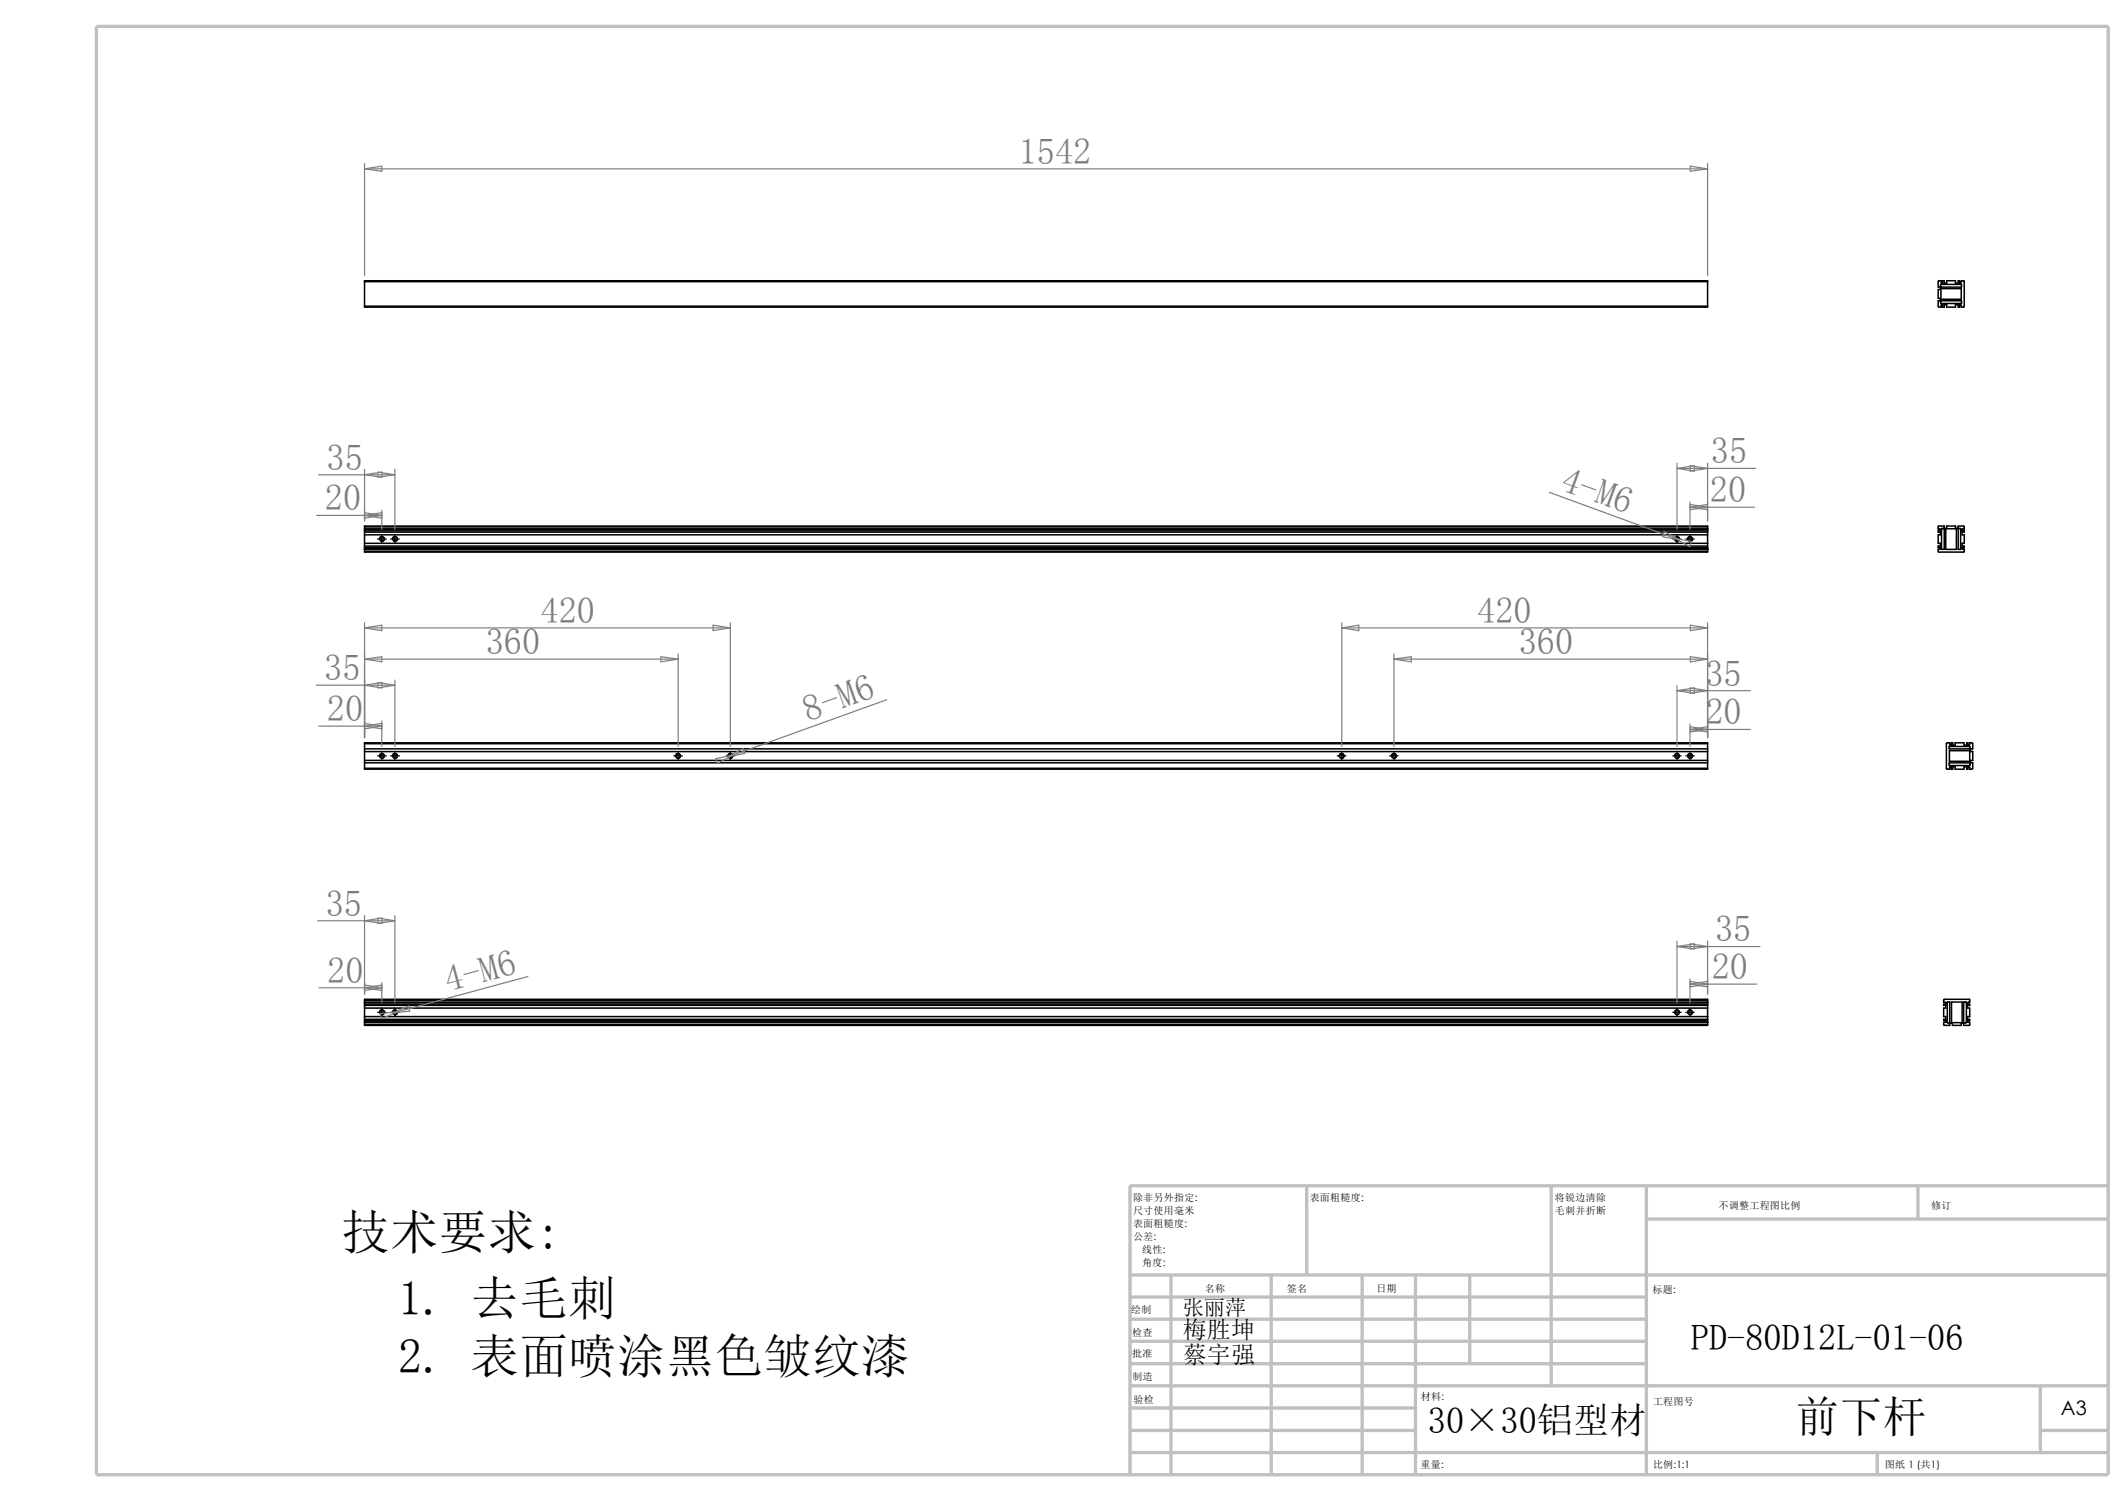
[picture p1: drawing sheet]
<svg xmlns="http://www.w3.org/2000/svg" width="297mm" height="210mm" viewBox="0 0 297 210" stroke-linecap="round" stroke-linejoin="round" font-family="sans-serif">
<g fill="none" stroke="#c0c0c0" stroke-width=".47">
<path d="M13.5 3.7h281v202.2h-281zM157.9 178h136.6M163.6 178v27.9M177.6 178v27.9M182.5 165.6v12.4M190.3 178v27.9M197.7 178v27.9M205.3 178v12.4M216.7 165.6v27.9M230 165.6v40.3M230 170.2h64.5M267.9 165.6v4.6"/>
<path d="M294.5 165.6h-136.6v40.3M157.9 190.4h72.1M157.9 187.3h72.1M157.9 184.2h72.1M157.9 181.1h72.1M157.9 199.7h39.8M157.9 196.6h39.8M157.9 193.5h136.6M285 199.7h9.5M285 193.5v9.3M157.9 202.8h136.6M262.3 202.8v3.1"/>
</g>
<g fill="none" stroke="#000" stroke-width=".21">
<path d="M50.9 39.3v-.1h187.6v.1M50.9 39.3h187.6M50.9 39.3v3.5M238.5 39.3v3.5M271.1 39.8l2.9-.1v.3l-2.8 .1-.1-.1zM271.2 39.4v.2h.2v-.4h.2v.3h.3v-.3h1.3v.3h.4v-.3h.1v.4h.2l.1-.4 .4 .1v3.5l-.4 .1-.1-.4h-.2v.4h-.1v-.4h-.4v.4h-1.3v-.4h-.3v.4h-.2v-.4h-.2v.2M271.2 39.4v-.2h-.4v.9h.3v.3h-.3v1.3h.3v.3h-.3v.8l.4 .1v-.2M271.2 39.4h.1M50.9 42.8v.1h187.6v-.1M50.9 42.8h187.6M271.1 42h2.9v.4h-2.9zM271.1 40.3h2.9v1.5h-2.9z"/>
<path d="M271.2 42.7h.1M50.9 73.6v-.2h187.6v.2M50.9 77v.1h187.6v-.1M50.9 73.9h.1M50.9 76.6v.1M50.9 73.6v.3M50.9 73.9v2.7M50.9 76.7v.3M50.9 73.6h187.6M50.9 73.9h187.7M50.9 74.3h187.6M50.9 74.1h187.6"/>
<path d="M50.9 74.7h187.6M50.9 75.9h187.6M50.9 76.2h187.6M50.9 76.4h187.6M50.9 77h187.6M50.9 76.7h187.7M50.9 73.9h187.6M50.9 76.6h187.6M238.5 73.6v.3M238.5 76.6v.4M238.5 73.9v2.7M270.9 73.9h.2v.2h-.3v.2h.3v.4h-.3v1.2h.3v.3h-.3v.2h.3v.2l-.2 .1"/>
<path d="M271 73.9h-.2v-.5h.8v.3h.3v-.3h1.3v.3h.4v-.3h.8v.1v.4h-.4v.2h.4v.2h-.3v.4h.3v1.2h-.3v.3h.3v.2h-.4v.2l.4 .1v.4h-3.6v-.4h.2M271.2 73.8h.4v2.9h-.4zM271.8 73.8h1.5v2.9h-1.5zM273.6 73.8h.3v2.9h-.3zM50.9 103.8v-.1h187.6v.1M50.9 107.3v.1h187.6v-.1M50.9 103.8v3.5M50.9 103.8h187.6M50.9 104.6h187.6M50.9 104.9h187.6M50.9 106.2h187.6M50.9 106.5h187.6"/>
<path d="M50.9 107.3h187.6M238.5 103.8v3.5M272.3 106.6l2.9-.1v.4h-2.9zM272.3 104.2h2.9v.4h-2.9zM272.3 104.8h2.9v1.5h-2.9zM272.4 103.9v.2h.2v-.4h.2v.4h.3v-.4h1.3v.4h.3v-.4h.2v.4h.2l.1-.4h.3l.1 .1v.8h-.3v.3h.3v1.3h-.3v.3h.3l-.1 .9h-.3l-.1-.4h-.2v.4h-.2v-.3h-.3v.3h-1.3v-.3h-.3v.3h-.2v-.4h-.2v.2M272.4 103.9v-.2h-.4l-.1 .1v3.5l.1 .1h.4v-.2M272.4 107.2h.1M272.4 103.9h.1M50.9 139.7v-.2h187.6v.2M50.9 140h.1M50.9 139.7v.3"/>
<path d="M50.9 140v2.7M50.9 139.7h187.6M50.9 140h187.7M50.9 140h187.6M238.5 139.7v.3M238.5 140v2.7M271.7 140h.2v.2h-.4v.2h.3v.4h-.3v1.1h.3v.4h-.3v.2h.4v.2h-.2M271.8 140h-.3l.1-.5 3.6 .1v.4h-.4v.2h.4v.2h-.3v.4h.3v1.1h-.3v.4h.3v.2h-.4v.2h.4l-.1 .5h-.8v-.3h-.3v.3h-1.2v-.3h-.4v.3h-.8l-.1-.5h.3M272 139.9h.4l-.1 2.9h-.3zM272.6 139.9h1.5v2.9h-1.5zM274.3 139.9h.4v2.9h-.1h-.3zM50.9 143v.2h187.6v-.2"/>
<path d="M50.9 142.7h.1M50.9 142.7v.3M50.9 140.2h187.6M50.9 140.4h187.6M50.9 140.8h187.6M50.9 141.9h187.6M50.9 142.3h187.6M50.9 142.5h187.6M50.9 142.7h187.7M50.9 143h187.6M50.9 142.7h187.6M238.5 142.7v.3"/>
<circle cx="53.4" cy="75.3" r=".3"/>
<circle cx="55.2" cy="75.3" r=".3"/>
<circle cx="234.3" cy="75.3" r=".3"/>
<circle cx="236.1" cy="75.3" r=".3"/>
<circle cx="53.3" cy="105.6" r=".3"/>
<circle cx="55.2" cy="105.5" r=".32"/>
<circle cx="94.7" cy="105.5" r=".32"/>
<circle cx="102" cy="105.6" r=".3"/>
<circle cx="187.4" cy="105.5" r=".32"/>
<circle cx="194.7" cy="105.6" r=".3"/>
<circle cx="234.3" cy="105.6" r=".3"/>
<circle cx="236.1" cy="105.6" r=".3"/>
<circle cx="53.4" cy="141.3" r=".3"/>
<circle cx="55.2" cy="141.3" r=".3"/>
<circle cx="234.3" cy="141.3" r=".3"/>
<circle cx="236.1" cy="141.3" r=".3"/>
</g>
<g fill="none" stroke="#808080" stroke-width=".17">
<path d="M50.9 22.8v15.7M50.9 23.6h187.6M50.9 23.6l2.4-.4v.7zM236.1 23.2l2.4 .4-2.4 .3zM238.5 22.8v15.7M44.2 72h9.1M44.5 66.3h10.7M50.9 65.5v7.2M50.9 66.3l2.4-.4v.7zM50.9 71.6l2.4 .4M52.8 65.9l2.4 .4-2.4 .3zM53.3 71.2v2.7"/>
<path d="M53.3 71.6l-2.4 .4 2.4 .3M53.3 72l-2.4 .3M55.2 65.5v8.4M216.5 68.7l17.4 6.4M232.5 74.2l2.1 1.2-2.4-.5zM233.9 75.1l.7 .3M233.9 75.1l2.4 .5-.2 .7zM234.3 64.7v9.2M234.3 65.4l2.4-.4v.8zM234.3 65.4h11M236.1 70.8l2.4-.4v.8zM236.1 70.8h9"/>
<path d="M236.1 70.1v3.8M236.1 65l2.4 .4-2.4 .4zM236.1 70.4l2.4 .4-2.4 .4zM238.5 64.7v8M44.2 95.7h11M50.9 87v16M50.9 87.7l2.4-.4v.8zM50.9 92l2.4-.3v.7zM50.9 95.7l2.4-.4v.8zM50.9 87.7h51.1M50.9 92h43.8M52.8 95.3l2.4 .4-2.4 .4z"/>
<path d="M55.2 95v9.2M92.3 91.7l2.4 .3-2.4 .4zM94.7 91.3v12.9M99.6 87.3l2.4 .4-2.4 .4zM102 87v17.2M123.9 97.7l-21.5 7.8M187.5 87v17.2M187.5 87.7l2.3-.4v.8zM187.5 87.7h51M194.7 92h43.8M194.7 92l2.4-.3v.7zM194.7 91.3v12.9"/>
<path d="M234.3 95.7v8.5M234.3 96.4l2.4-.3v.7zM234.3 96.4h10.2M236.1 87.3l2.4 .4-2.4 .4zM236.1 91.7l2.4 .3-2.4 .4zM236.1 96.1l2.4 .3-2.4 .4zM238.5 87v16M44.5 101.4h8.8M50.9 101l2.4 .4M53.3 100.7v3.5M53.3 101l-2.4 .4 2.4 .4M53.3 101.4l-2.4 .4"/>
<path d="M100 105.9l2.4-.4-2.2 1.1zM101.7 105.7l2.1-1.2 .3 .7zM102.4 105.5l-.7 .2M236.1 101.9l2.4-.4v.7zM236.1 101.1v3.1M236.1 101.9h8.4M236.1 101.5l2.4 .4-2.4 .3zM44.4 128.6h10.8M44.6 137.9h8.7M50.9 127.8v11M50.9 128.6l2.4-.4v.7zM50.9 137.5l2.4 .4"/>
<path d="M52.8 128.2l2.4 .4-2.4 .3zM53.3 137.2v2.8M53.3 137.9l-2.4 .4M53.3 137.5l-2.4 .4 2.4 .4M55.2 127.8v12.2M73.7 136.4l-18.2 4.9M234.3 131.4v8.6M234.3 132.2l2.4-.4v.7zM234.3 132.2h11.6M236.1 137.4l2.4-.4v.8zM236.1 136.7v3.3M236.1 137.4h9.3"/>
<path d="M236.1 131.8l2.4 .4-2.4 .3zM236.1 137l2.4 .4-2.4 .4zM238.5 131.4v7.4M53.1 141.5l2.4-.2-2.2 .9zM54.8 141.4l2.3-.9 .1 .7zM55.5 141.3l-.7 .1"/>
</g>
<g fill="none" stroke="#000" stroke-width=".17">
<path d="M52.7 75.3h1.3M53 75.4a.36 .36 0 0 1 .3-.5 .36 .36 0 0 1 .4 .4 .36 .36 0 0 1-.4 .3M53.3 74.7v1.2M54.6 75.3h1.2M54.8 75.4a.36 .36 0 0 1 .3-.5 .36 .36 0 0 1 .4 .4 .36 .36 0 0 1-.4 .3M55.2 74.7v1.2M233.7 75.3h1.2M233.9 75.4a.36 .36 0 0 1 .3-.5 .36 .36 0 0 1 .4 .4 .36 .36 0 0 1-.4 .3M234.3 74.7v1.2M235.5 75.3h1.2M235.8 75.4a.36 .36 0 0 1 .3-.5 .36 .36 0 0 1 .4 .4 .36 .36 0 0 1-.5 .3M236.1 74.7v1.2"/>
<path d="M52.7 105.5h1.3M53 105.7a.37 .37 0 0 1 .3-.5 .37 .37 0 0 1 .4 .4 .37 .37 0 0 1-.4 .3M53.3 104.9v1.3M54.6 105.5h1.2M54.8 105.7a.37 .37 0 0 1 .3-.5 .37 .37 0 0 1 .5 .4 .37 .37 0 0 1-.5 .3M55.2 104.9v1.3M94.1 105.5h1.2M94.4 105.7a.37 .37 0 0 1 .3-.5 .37 .37 0 0 1 .4 .4 .37 .37 0 0 1-.5 .3M94.7 104.9v1.3M101.4 105.5h1.2M101.7 105.7a.37 .37 0 0 1 .3-.5 .37 .37 0 0 1 .4 .4 .37 .37 0 0 1-.5 .3M102 104.9v1.3"/>
<path d="M186.8 105.5h1.2M187.1 105.7a.37 .37 0 0 1 .3-.5 .37 .37 0 0 1 .4 .4 .37 .37 0 0 1-.5 .3M187.5 104.9v1.3M194.1 105.5h1.2M194.4 105.7a.37 .37 0 0 1 .3-.5 .37 .37 0 0 1 .4 .4 .37 .37 0 0 1-.5 .3M194.7 104.9v1.3M233.7 105.5h1.2M233.9 105.7a.37 .37 0 0 1 .4-.5 .37 .37 0 0 1 .4 .4 .37 .37 0 0 1-.5 .3M234.3 104.9v1.3M235.5 105.5h1.2M235.8 105.7a.37 .37 0 0 1 .3-.5 .37 .37 0 0 1 .4 .4 .37 .37 0 0 1-.5 .3M236.1 104.9v1.3"/>
<path d="M52.7 141.4h1.3M53 141.4a.36 .36 0 0 1 .3-.4 .36 .36 0 0 1 .4 .4 .36 .36 0 0 1-.4 .3M53.3 140.8v1.1M54.6 141.4h1.2M54.8 141.4a.36 .36 0 0 1 .3-.4 .36 .36 0 0 1 .4 .4 .36 .36 0 0 1-.4 .3M55.2 140.8v1.1M233.7 141.4h1.2M233.9 141.4a.36 .36 0 0 1 .3-.4 .36 .36 0 0 1 .4 .4 .36 .36 0 0 1-.4 .3M234.3 140.8v1.1M235.5 141.4h1.2M235.8 141.4a.36 .36 0 0 1 .3-.4 .36 .36 0 0 1 .4 .4 .36 .36 0 0 1-.5 .3M236.1 140.8v1.1"/>
</g>
<g font-size="6.7">
<text x="47.7" y="174.4">技术要求:</text>
<text x="55.6" y="183.6">1. 去毛刺</text>
<text x="55.6" y="191.7">2. 表面喷涂黑色皱纹漆</text>
</g>
<text font-size="6.1" x="250.8" y="199.9">前下杆</text>
<g font-size="5.1" fill="#808080">
<text x="142.3" y="22.9">1542</text>
<text x="45.6" y="65.6">35</text>
<text x="239" y="64.7">35</text>
<text x="45.4" y="71.2">20</text>
<text x="217.8" y="68.4" transform="rotate(20 217.8 68.4)">4-M6</text>
<text x="238.9" y="70.1">20</text>
<text x="75.5" y="87">420</text>
<text x="206.4" y="87">420</text>
<text x="45.3" y="95">35</text>
<text x="67.9" y="91.3">360</text>
<text x="212.2" y="91.3">360</text>
<text x="238.2" y="95.7">35</text>
<text x="45.7" y="100.7">20</text>
<text x="112.9" y="100.7" transform="rotate(-20 112.9 100.7)">8-M6</text>
<text x="238.2" y="101.1">20</text>
<text x="45.5" y="127.8">35</text>
<text x="239.6" y="131.4">35</text>
<text x="45.7" y="137.2">20</text>
<text x="239.1" y="136.7">20</text>
<text x="62.6" y="138.6" transform="rotate(-15 62.6 138.6)">4-M6</text>
</g>
<g font-size="5.1">
<text x="236.2" y="188.5">PD-80D12L-01-06</text>
<text x="199.5" y="200">30×30铝型材</text>
</g>
<g font-size="3.3">
<text x="165.2" y="186.8">梅胜坤</text>
<text x="165.2" y="190.3">蔡宇强</text>
</g>
<text font-size="3" x="165.2" y="183.6">张丽萍</text>
<text font-size="2.8" x="287.9" y="197.6">A3</text>
<g font-size="1.4">
<text x="158.3" y="167.7">除非另外指定:</text>
<text x="183" y="167.7">表面粗糙度:</text>
<text x="217.2" y="167.6">将锐边清除</text>
<text x="158.3" y="169.5">尺寸使用毫米</text>
<text x="158.3" y="171.4">表面粗糙度:</text>
<text x="158.3" y="173.2">公差:</text>
<text x="217.2" y="169.5">毛刺并折断</text>
<text x="240.1" y="168.7">不调整工程图比例</text>
<text x="269.8" y="168.9">修订</text>
<text x="159.6" y="176.8">角度:</text>
<text x="159.6" y="175">线性:</text>
<text x="158" y="183.4">绘制</text>
<text x="168.3" y="180.4">名称</text>
<text x="179.8" y="180.4">签名</text>
<text x="192.3" y="180.4">日期</text>
<text x="230.8" y="180.6">标题:</text>
<text x="158.2" y="189.5">批准</text>
<text x="158.2" y="186.5">检查</text>
<text x="158.2" y="192.7">制造</text>
<text x="158.4" y="195.9">验检</text>
<text x="198.5" y="195.4">材料:</text>
<text x="230.9" y="196.2">工程图号</text>
<text x="198.5" y="204.9">重量:</text>
<text x="230.9" y="204.9">比例:1:1</text>
<text x="263.3" y="204.9">图纸 1 (共1)</text>
</g>
</svg>
